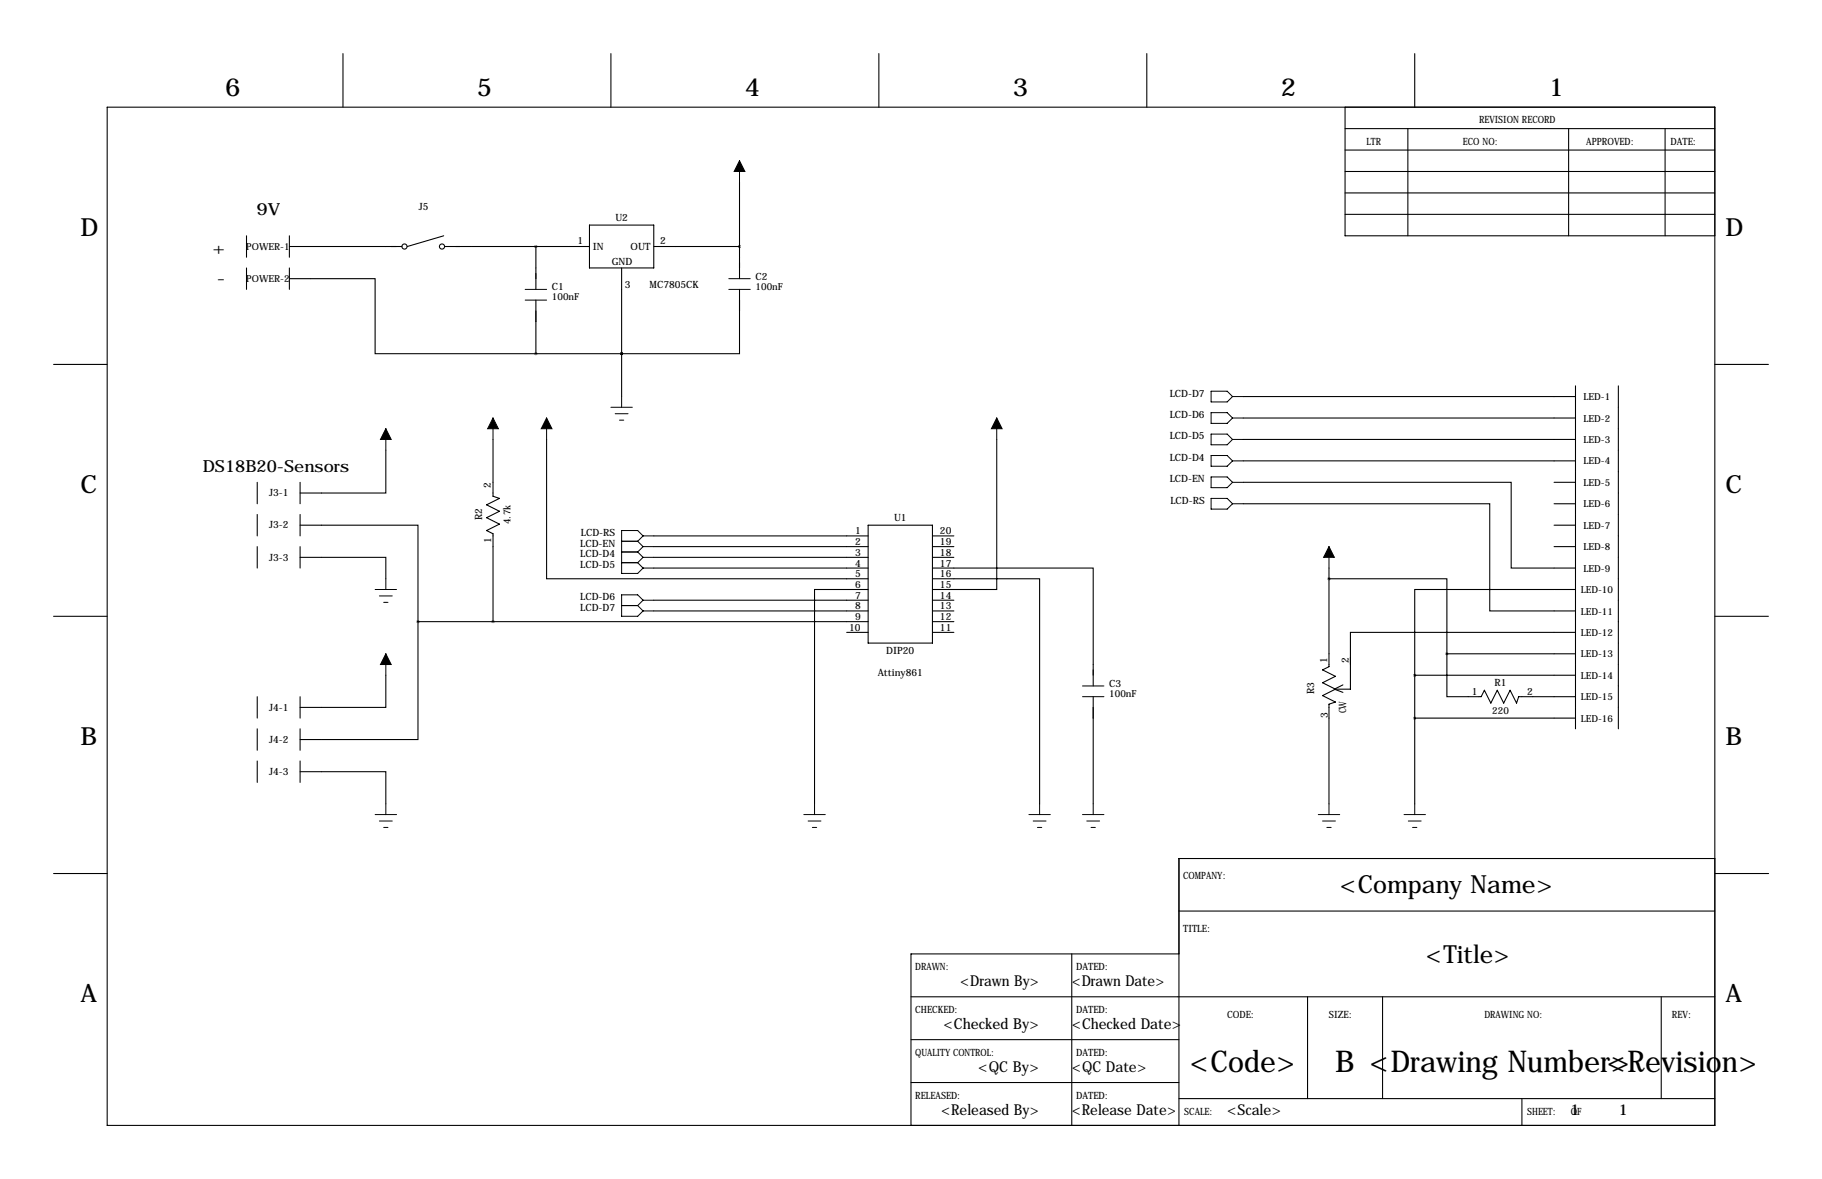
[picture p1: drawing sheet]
<svg xmlns="http://www.w3.org/2000/svg" width="432mm" height="279mm" viewBox="0 0 432 279" stroke-linecap="round" stroke-linejoin="round" font-family="sans-serif">
<g fill="none" stroke="#000" stroke-width=".25">
<path d="M81.3 12.7v12.7M144.8 12.7v12.7M208.3 12.7v12.7M271.8 12.7v12.7M335.3 12.7v12.7M25.4 25.4h381v241.3h-381zM318.8 30.5h87.6M318.8 35.6h87.6M318.8 25.4v30.5h87.6M333.7 30.5v25.4M371.8 30.5v25.4M394.6 30.5v25.4"/>
<path d="M58.4 55.9v5.1M68.6 55.9v5.1M68.6 58.4h26.6M105.2 55.9l-8.7 2.5M105.4 58.4h34.3M127 58.4v10.2M139.7 53.3h15.2v10.2h-15.2zM154.9 58.4h20.4M175.3 43.2v22.8M318.8 45.7h87.6M318.8 50.8h87.6M318.8 40.6h87.6"/>
<path d="M58.4 63.5v5.1M68.6 66h20.3v17.8h38.1M68.6 63.5v5.1M127 71.1v12.7M147.3 63.5v30.5M175.3 68.6v15.2h-28M12.7 86.4h12.7M127 83.8h20.3M147.3 83.8h.1M294.6 94h78.8M294.6 99.1h78.8M373.4 91.4v81.3"/>
<path d="M383.5 91.4v81.3M406.4 86.4h12.7M61 114.3v5.1M71.1 114.3v5.1M91.4 106.7v10.1h-20.3M116.8 104.1v13.5l1.6 .5-3.1 1.5 3.1 1.6-3.1 1.5 3.1 1.5-3.1 1.5 1.5 .8v20.8M129.5 104.1v33.1h76.2M236.2 104.1v35.6h-15.2M294.6 114.3h63.5v20.3h15.3M294.6 119.4h58.5v25.4h20.3M294.6 104.1h78.8M294.6 109.2h78.8"/>
<path d="M368.3 114.3h5.1M368.3 119.4h5.1M61 121.9v5.1M61 129.5v5.1M71.1 132.1h20.3v5.1M71.1 124.5h28v22.8M71.1 121.9v5.1M71.1 129.5v5.1M154.9 129.5h50.8M154.9 134.6h50.8M154.9 132.1h50.8M154.9 127h50.8"/>
<path d="M205.7 139.7h-12.7v50.8M205.7 124.5h15.3v27.9h-15.3zM221 137.2h25.4v53.3M221 134.6h38.1v28M221 129.5h5.1M221 132.1h5.1M221 127h5.1M315 137.2h27.9v17.7M315 134.6v23.4l-1.6 .8 3.1 1.5-3.1 1.5 3.1 1.5-3.1 1.5 3.1 1.6-1.5 .5v23.6M368.3 124.5h5.1M368.3 129.5h5.1M373.4 139.7h-38.1v20.3"/>
<path d="M12.7 146h12.7M99.1 147.3v28h-28M99.1 147.3h106.6M154.9 144.8h50.8M154.9 142.2h50.8M200.7 149.9h5M221 144.8h5.1M221 149.9h5.1M221 142.2h5.1M221 147.3h5.1M342.9 154.9v10.2h8.1l.8-1.5 1.5 3 1.5-3 1.6 3 1.5-3 1.5 3 .5-1.5h13.5M342.9 154.9h30.5"/>
<path d="M373.4 149.9h-53.4v13.4h-3.8M406.4 146h12.7M61 165.1v5.1M61 172.7v5.1M71.1 165.1v5.1M71.1 172.7v5.1M91.4 160v7.6h-20.3M259.1 165.1v25.4M316.2 163.3l2.1 .8M318.3 162.3l-2.1 1M335.3 160v30.5M335.3 160h38.1"/>
<path d="M335.3 170.2h38.1M61 180.3v5.1M71.1 182.9h20.3v7.6M71.1 180.3v5.1M12.7 207h12.7M279.4 215.9h127M406.4 203.5h-127v63.2M406.5 207h12.7M215.9 236.2h190.5M254 226.1v40.6M279.4 226.1h-63.5v40.6M309.9 236.2v24.1"/>
<path d="M327.7 236.2v24.1M393.7 236.2v24.1M215.9 246.4h63.5M215.9 256.5h63.5M279.4 260.3h127M360.7 260.3v6.4"/>
<circle cx="95.9" cy="58.4" r=".61"/>
<circle cx="104.7" cy="58.4" r=".61"/>
</g>
<g fill="none" stroke="#000" stroke-width=".24">
<path d="M175.3 38.1v5.1M124.5 68.6h5M124.5 71.1h5M172.7 68.6h5.1M172.7 66h5.1M116.8 99.1v5M129.5 99.1v5M144.8 96.5h5.1M145.8 98h3M146.8 99.6h1M147.3 94v2.5M236.2 99.1v5"/>
<path d="M287 92.7h3.8l1.3 1.3-1.3 1.2h-3.8zM287 97.8h3.8l1.3 1.3-1.3 1.2h-3.8zM292.1 94h2.5M292.1 99.1h2.5M91.4 101.6v5.1M287 102.9h3.8l1.3 1.2-1.3 1.3h-3.8zM287 107.9h3.8l1.3 1.3-1.3 1.3h-3.8zM287 113h3.8l1.3 1.3-1.3 1.3h-3.8zM287 118.1h3.8l1.3 1.3-1.3 1.3h-3.8zM292.1 104.1h2.5M292.1 109.2h2.5M292.1 114.3h2.5"/>
<path d="M292.1 119.4h2.5M88.9 139.7h5.1M91.4 137.2v2.5M147.3 128.3h3.8M147.3 130.8h3.8M147.3 133.3h3.8M151.1 128.3l1.3 1.2M151.1 130.8l1.3 1.3M151.1 133.3l1.3 1.3M152.4 127l-1.3-1.3h-3.8v10.2h3.8l1.3-1.3M152.4 127h2.5M152.4 127l-1.3 1.3"/>
<path d="M152.4 129.5h2.5M152.4 129.5l-1.3 1.3M152.4 132.1h2.5M152.4 132.1l-1.3 1.2M152.4 134.6h2.5M315 129.5v5.1M89.9 141.2h3.1M90.9 142.7h1M91.4 154.9v5.1M147.3 143.5h3.8M151.1 143.5l1.3 1.3M152.4 142.2l-1.3-1.2h-3.8v5h3.8l1.3-1.2"/>
<path d="M152.4 142.2h2.5M152.4 142.2l-1.3 1.3M152.4 144.8h2.5M256.5 162.6h5.1M256.5 165.1h5.1M88.9 193h5.1M89.9 194.6h3.1M90.9 196.1h1M91.4 190.5v2.5M190.5 193h5.1M191.5 194.6h3.1M192.5 196.1h1"/>
<path d="M193 190.5v2.5M243.8 193h5.1M244.9 194.6h3M245.9 196.1h1M246.4 190.5v2.5M256.5 193h5.1M257.6 194.6h3M258.6 196.1h1M259.1 190.5v2.5M312.4 193h5.1M313.4 194.6h3.1M314.5 196.1h1"/>
<path d="M315 190.5v2.5M332.7 193h5.1M333.8 194.6h3M334.8 196.1h1M335.3 190.5v2.5"/>
</g>
<path d="M175.3 38.1l1.2 2.5h-2.5zM116.8 99.1l1.3 2.5h-2.5zM129.5 99.1l1.3 2.5h-2.5zM236.2 99.1l1.3 2.5h-2.6zM91.4 101.6l1.3 2.5h-2.5zM315 129.5l1.2 2.6h-2.5zM91.4 154.9l1.3 2.6h-2.5z" fill="#000" stroke="#000" stroke-width=".24"/>
<path d="M175.2 58.4a.05 .05 0 0 0 .1 0 .05 .05 0 0 0-.1 0zM99 147.3a.05 .05 0 0 0 .1 0 .05 .05 0 0 0-.1 0zM314.9 137.2a.05 .05 0 0 0 .1 0 .05 .05 0 0 0-.1 0zM116.8 147.3a.05 .05 0 0 0 .1 0 .05 .05 0 0 0-.1 0z" fill="#000" stroke="#000" stroke-width=".63"/>
<g font-size="7.1">
<text x="282" y="254">&lt;Code&gt;</text>
<text x="316.5" y="254">B &lt;Drawing Number&gt;</text>
<text x="380.8" y="254">&lt;Revision&gt;</text>
</g>
<g font-size="5.9">
<text x="53.3" y="22.9">6</text>
<text x="113" y="22.9">5</text>
<text x="176.5" y="22.9">4</text>
<text x="240" y="22.9">3</text>
<text x="303.5" y="22.9">2</text>
<text x="367" y="22.9">1</text>
<text x="19" y="55.9">D</text>
<text x="408.9" y="55.9">D</text>
<text x="19" y="116.8">C</text>
<text x="408.9" y="116.8">C</text>
<text x="19" y="176.5">B</text>
<text x="408.9" y="176.5">B</text>
<text x="317.6" y="211.6">&lt;Company Name&gt;</text>
<text x="337.9" y="228.1">&lt;Title&gt;</text>
<text x="19" y="237.5">A</text>
<text x="408.9" y="237.5">A</text>
</g>
<g font-size="4">
<text x="60.8" y="51">9V</text>
<text x="50.3" y="60.1">+</text>
<text x="51.4" y="67.3">-</text>
<text x="48.1" y="112">DS18B20-Sensors</text>
</g>
<g font-size="3.6">
<text x="227.6" y="233.7">&lt;Drawn By&gt;</text>
<text x="254" y="233.7">&lt;Drawn Date&gt;</text>
<text x="223.6" y="243.8">&lt;Checked By&gt;</text>
<text x="254" y="243.8">&lt;Checked Date&gt;</text>
<text x="231.9" y="254">&lt;QC By&gt;</text>
<text x="254" y="254">&lt;QC Date&gt;</text>
<text x="223" y="264.1">&lt;Released By&gt;</text>
<text x="254" y="264.1">&lt;Release Date&gt;</text>
<text x="290.8" y="264.1">&lt;Scale&gt;</text>
<text x="372.1" y="264.1">1</text>
<text x="383.5" y="264.1">1</text>
</g>
<g font-size="2.4">
<text x="350.5" y="29.2">REVISION RECORD</text>
<text x="323.8" y="34.3">LTR</text>
<text x="346.7" y="34.3">ECO NO:</text>
<text x="375.9" y="34.3">APPROVED:</text>
<text x="395.9" y="34.3">DATE:</text>
<text x="99.2" y="49.8">J5</text>
<text x="145.8" y="52.3">U2</text>
<text x="136.9" y="57.9">1</text>
<text x="140.5" y="59.3">IN</text>
<text x="149.5" y="59.3">OUT</text>
<text x="156.5" y="57.9">2</text>
<text x="145" y="62.8">GND</text>
<text x="130.8" y="68.8">C1</text>
<text x="148.1" y="68.2">3</text>
<text x="153.9" y="68.2">MC7805CK</text>
<text x="179.1" y="66.3">C2</text>
<text x="277.2" y="94">LCD-D7</text>
<text x="277.2" y="99.1">LCD-D6</text>
<text x="277.2" y="104.1">LCD-D5</text>
<text x="277.2" y="109.2">LCD-D4</text>
<text x="63.8" y="117.6">J3-1</text>
<text x="116.3" y="115.6" transform="rotate(-90 116.3 115.6)">2</text>
<text x="277.2" y="114.3">LCD-EN</text>
<text x="277.4" y="119.4">LCD-RS</text>
<text x="63.8" y="125.2">J3-2</text>
<text x="114.3" y="123.3" transform="rotate(-90 114.3 123.3)">R2</text>
<text x="211.9" y="123.4">U1</text>
<text x="116.4" y="128.7" transform="rotate(-90 116.4 128.7)">1</text>
<text x="137.5" y="129.5">LCD-EN</text>
<text x="137.7" y="127">LCD-RS</text>
<text x="202.6" y="126.6">1</text>
<text x="202.6" y="129.2">2</text>
<text x="202.6" y="131.7">3</text>
<text x="222.8" y="126.6">20</text>
<text x="222.8" y="129.2">19</text>
<text x="222.8" y="131.7">18</text>
<text x="63.8" y="132.8">J3-3</text>
<text x="137.5" y="132.1">LCD-D4</text>
<text x="137.5" y="134.6">LCD-D5</text>
<text x="202.6" y="134.3">4</text>
<text x="202.6" y="136.8">5</text>
<text x="222.8" y="134.3">17</text>
<text x="222.8" y="136.8">16</text>
<text x="137.5" y="142.2">LCD-D6</text>
<text x="202.6" y="139.3">6</text>
<text x="202.6" y="141.9">7</text>
<text x="222.8" y="139.3">15</text>
<text x="222.8" y="141.9">14</text>
<text x="137.5" y="144.8">LCD-D7</text>
<text x="201.3" y="149.5">10</text>
<text x="202.6" y="144.4">8</text>
<text x="202.6" y="147">9</text>
<text x="222.8" y="144.4">13</text>
<text x="222.8" y="147">12</text>
<text x="222.8" y="149.5">11</text>
<text x="210" y="155.1">DIP20</text>
<text x="208" y="160.2">Attiny861</text>
<text x="314.6" y="157.1" transform="rotate(-90 314.6 157.1)">1</text>
<text x="319.6" y="157.1" transform="rotate(-90 319.6 157.1)">2</text>
<text x="262.9" y="162.8">C3</text>
<text x="311.5" y="164.4" transform="rotate(-90 311.5 164.4)">R3</text>
<text x="348.8" y="164.7">1</text>
<text x="354.2" y="162.6">R1</text>
<text x="361.9" y="164.6">2</text>
<text x="63.8" y="168.4">J4-1</text>
<text x="314.7" y="170.2" transform="rotate(-90 314.7 170.2)">3</text>
<text x="319" y="169.1" transform="rotate(-90 319 169.1)">CW</text>
<text x="63.8" y="176">J4-2</text>
<text x="63.8" y="183.6">J4-3</text>
<text x="280.4" y="208.3">COMPANY:</text>
<text x="280.4" y="221">TITLE:</text>
<text x="216.9" y="229.9">DRAWN:</text>
<text x="255" y="229.9">DATED:</text>
<text x="216.9" y="240">CHECKED:</text>
<text x="255" y="240">DATED:</text>
<text x="290.8" y="241.3">CODE:</text>
<text x="315" y="241.3">SIZE:</text>
<text x="351.8" y="241.3">DRAWING NO:</text>
<text x="396.2" y="241.3">REV:</text>
<text x="216.9" y="250.2">QUALITY CONTROL:</text>
<text x="255" y="250.2">DATED:</text>
<text x="216.9" y="260.3">RELEASED:</text>
<text x="255" y="260.3">DATED:</text>
<text x="280.7" y="264.2">SCALE:</text>
<text x="361.9" y="264.2">SHEET:</text>
<text x="372.3" y="264.2">OF</text>
</g>
<g font-size="2.3">
<text x="58.4" y="59.2">POWER-1</text>
<text x="58.4" y="66.8">POWER-2</text>
<text x="130.8" y="71.2">100nF</text>
<text x="179.1" y="68.7">100nF</text>
<text x="375.3" y="94.8">LED-1</text>
<text x="375.3" y="99.9">LED-2</text>
<text x="375.3" y="105">LED-3</text>
<text x="375.3" y="110.1">LED-4</text>
<text x="375.3" y="115.2">LED-5</text>
<text x="121" y="124.2" transform="rotate(-90 121 124.2)">4.7k</text>
<text x="375.3" y="120.2">LED-6</text>
<text x="375.3" y="125.3">LED-7</text>
<text x="375.3" y="130.4">LED-8</text>
<text x="375.3" y="135.5">LED-9</text>
<text x="374.6" y="140.6">LED-10</text>
<text x="374.6" y="145.6">LED-11</text>
<text x="374.6" y="150.7">LED-12</text>
<text x="374.6" y="155.8">LED-13</text>
<text x="374.6" y="160.9">LED-14</text>
<text x="262.9" y="165.2">100nF</text>
<text x="374.6" y="166">LED-15</text>
<text x="353.6" y="169.3">220</text>
<text x="374.6" y="171">LED-16</text>
</g>
</svg>
